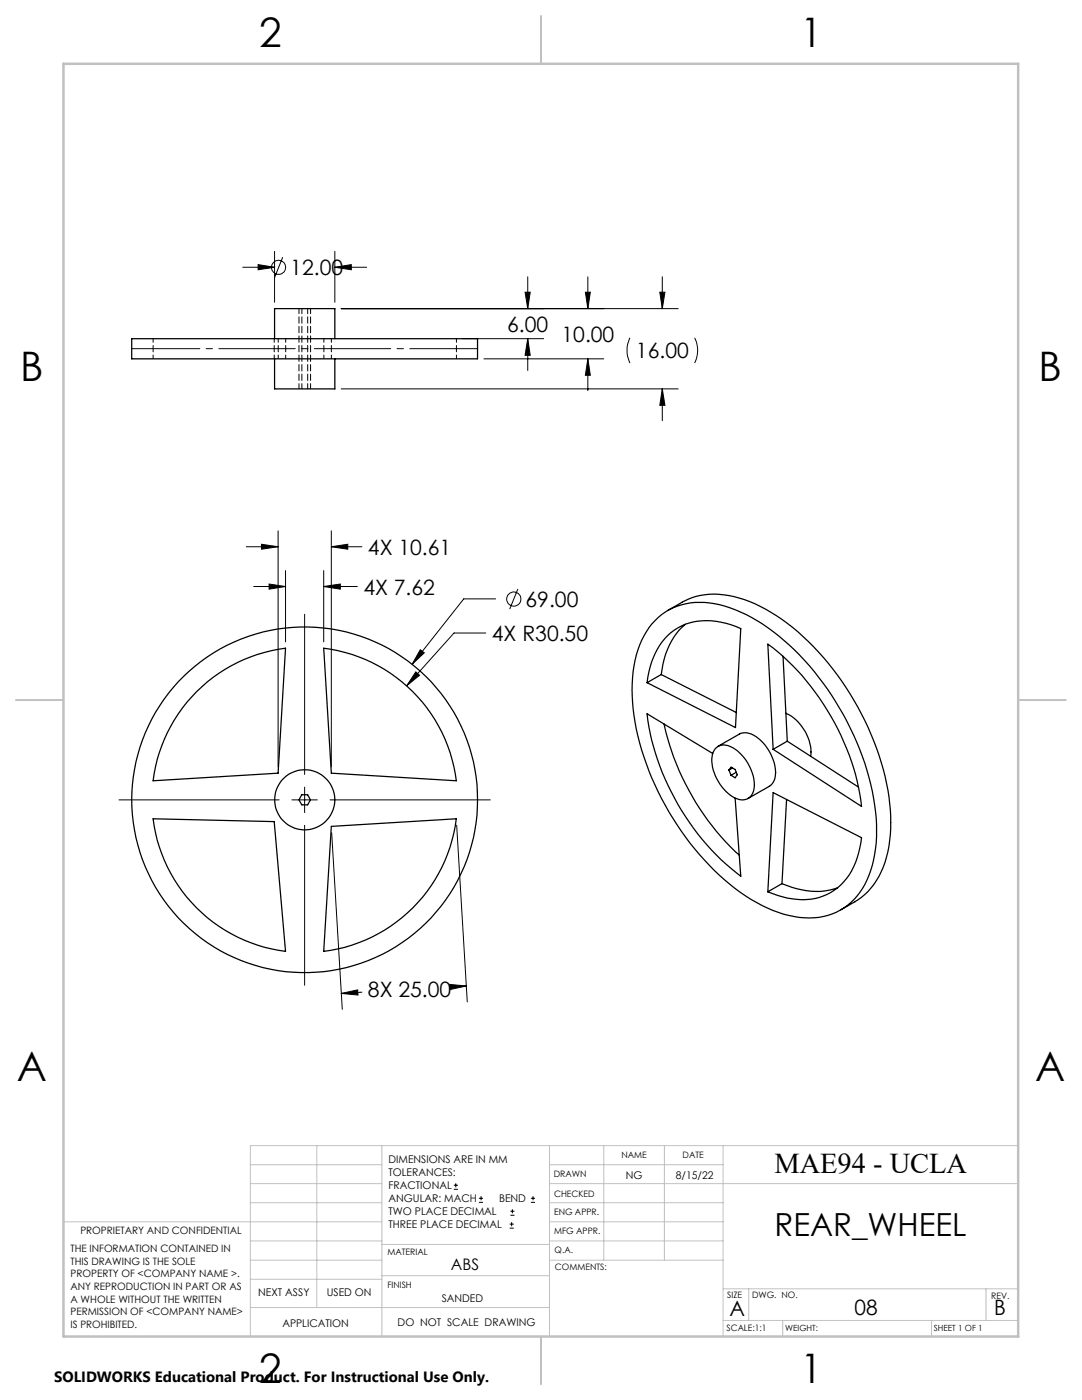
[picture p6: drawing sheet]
<svg xmlns="http://www.w3.org/2000/svg" width="216mm" height="279mm" viewBox="0 0 216 279" stroke-linecap="round" stroke-linejoin="round" font-family="sans-serif">
<g fill="none" stroke="#000" stroke-width=".2">
<path d="M48.4 53.3h6.4M51.5 52.8l3.3 .5-3.3 .5zM54.8 50.2v10.1M56.4 51.3l-1.6 4.1M66.8 53.3l3.3-.5v1zM66.8 50.2v10.1M66.8 53.3h6.4M104.8 58.3h1l-.5 3.3zM105.3 55.2v6.4M116.8 58.3h1l-.5 3.3zM117.3 55.2v6.4M131.7 58.3h1l-.5 3.3z"/>
<path d="M132.2 55.2v6.4M68.1 61.6h67.2M68.1 77.6h67.2M92.3 67.6h16.2M96.6 71.6h23.9M105.3 67.6l.5 3.3h-1zM105.3 67.6v6.3M117.3 71.6l.5 3.3h-1zM117.3 71.6v6.4M125.7 67.4a5.9 5.9 0 0 0 0 5.1M132.2 77.6l.5 3.3h-1zM132.2 77.6v6.4"/>
<path d="M138.6 67.4a5.6 5.6 0 0 1 0 5.1M49.1 109.1h6.4M50.6 117.1h6.4M52.2 108.6l3.3 .5-3.3 .5zM53.7 116.6l3.3 .5-3.3 .5zM55.5 105.9v47.1M57 113.9v14.2M64.6 117.1l3.3-.5v1zM64.6 113.9v14.2M64.6 117.1h6.7M66.1 109.1l3.3-.5v1zM66.1 105.9v47.1"/>
<path d="M66.1 109.1h6.1M98.9 119.5h-6.4l-10.3 13.1M103.3 117.5l-1.6 4.1M60.8 122.6v32M83 134.1l.7 .7-2.6 2.1zM83.9 129.7l.8 .6-2.5 2.3zM96.9 126.3h-6.3l-9.5 10.6M23.7 159.6h32M58.2 159.6h5.1M60.8 157.1v5.1M65.9 159.6h31.9M60.8 164.7v31.9"/>
<path d="M66.2 166.2l2.1 35.2M91.1 164.7l2.1 35.3M68.1 198.3l3.3-.7v1zM72.2 198l-4.1 .3M89.7 196.5l3.4 .3-3.3 .7zM93.1 196.8l-1.9 .1M90.6 237.3h.8M90.6 236.5h.8M90.9 236.1v.9M95.6 240h.8M95.6 239.1h.8M96 238.7v.8"/>
<path d="M105.9 240h.9M105.9 239.1h.9M106.4 238.7v.8M101.7 245.1h.8M101.7 244.3h.8M101.8 242.5h.9M101.8 241.7h.9M102.1 243.9v.8M102.2 241.3v.8"/>
<circle cx="55.6" cy="53.3" r="1.41"/>
<circle cx="102.5" cy="119.6" r="1.41"/>
</g>
<path d="M26.3 69.6h69" fill="none" stroke="#000" stroke-width=".2" stroke-dasharray="15.2 1.3 1.3 1.3" stroke-dashoffset="1.7"/>
<g fill="none" stroke="#c0c0c0" stroke-width=".2">
<path d="M50 232.4h26.2M50 236.2h26.2M63.2 228.6v32.3M76.2 228.6v38.1M109.6 228.6v38.1M109.6 232.4h34.7M109.6 236.2h93.6M120.5 228.6v22.9M132.6 228.6v22.9M144.3 228.6v38.1M203.2 228.6h-153.2v38.1M12.7 243.8h63.5"/>
<path d="M50 251.5h26.2M50 240h26.2M50 247.7h26.2M50 255.3h26.2M76.2 254.6h33.4M76.2 248.4h33.4M109.6 251.5h34.7M109.6 243.8h34.7M109.6 240h34.7M109.6 247.7h34.7M144.3 257.2h58.9M149.4 257.2v6.3"/>
<path d="M196.7 257.2v6.3M50 260.9h59.6M144.3 263.5h58.9M156.2 263.5v3.2M185.9 263.5v3.2"/>
</g>
<path d="M108 3.2v9.5M3.1 139.7h9.6M203.2 139.7h9.5M108 266.7v9.6" fill="none" stroke="#c0c0c0" stroke-width=".25"/>
<path d="M12.7 12.7h190.5v254h-190.5z" fill="none" stroke="#c0c0c0" stroke-width=".5"/>
<path d="M83.9 129.7l-1.7 2.9 2.5-2.3zM83 134.1l-1.9 2.8 2.6-2.1zM53.7 116.6l3.3 .5-3.3 .5zM64.6 117.1l3.3-.5v1zM52.2 108.6l3.3 .5-3.3 .5zM66.1 109.1l3.3-.5v1zM89.7 196.5l3.4 .3-3.3 .7zM68.1 198.3l3.3-.7v1zM105.3 67.6l.5 3.3h-1zM104.8 58.3h1l-.5 3.3zM116.8 58.3h1l-.5 3.3zM117.3 71.6l.5 3.3h-1zM131.7 58.3h1l-.5 3.3zM132.2 77.6l.5 3.3h-1zM66.8 53.3l3.3-.5v1zM51.5 52.8l3.3 .5-3.3 .5z" fill="#000"/>
<g fill="none" stroke="#000" stroke-width=".25">
<path d="M26.3 67.6h69v4h-69zM54.8 67.6v-6h12v6M54.8 71.6v6h12v-6M39.2 138a30.4 30.4 0 0 1 17.8-8.6l-1.5 24.9-24.9 1.5a30.4 30.4 0 0 1 8.6-17.8zM64.6 129.4a30.4 30.4 0 0 1 26.5 26.4l-25-1.5zM131.3 123.3a13.4 13.4 0 0 1 12.3-2.6 33.8 33.8 0 0 1 14.9 8.9 56.2 56.2 0 0 1 16.3 33.6 23 23 0 0 1-3.2 14.9 12.5 12.5 0 0 1-13.1 4.8 31.2 31.2 0 0 1-14.9-8.2 56.1 56.1 0 0 1-17.3-33.2 24.3 24.3 0 0 1 2.7-15.4l1-1.5zM131.9 134.6l-2.8 1.6M131.9 134.6l15 7.6M133.3 121.8l2.8-1.6a14.7 14.7 0 0 1 12.4-.5 40.3 40.3 0 0 1 17.7 13.8 55.2 55.2 0 0 1 11.5 28.1 23.4 23.4 0 0 1-2.8 14.1l-1.1 1.5-1.2 1.3a21.8 21.8 0 0 1-4.8 3.1M133.3 126.8a11.8 11.8 0 0 1 11.6-2.4l2.9 1-1 19.8-17.7-9a15.7 15.7 0 0 1 4.2-9.4zM136.7 124.6a14.9 14.9 0 0 0-4.8 10M153.2 128.6a49.1 49.1 0 0 1 18.7 32.3l-17.6-11.4z"/>
<path d="M156.2 131l.9 16.9M60.2 158.6h1.2l.5 1-.5 1h-1.2l-.5-1zM132.5 144.5a50.3 50.3 0 0 0 15 26.2M142.2 150.4l-13.1-7.9a49.1 49.1 0 0 0 18.7 32.4l-1.1-15.6M142.7 149.4a2.59 2.59 0 0 1 3.5-.2 9 9 0 0 1 4.2 8.4 2.42 2.42 0 0 1-3.8 1.6 8.9 8.9 0 0 1-4.4-8.7zM143.3 148.9l4.2-2.4a3.4 3.4 0 0 1 3.8 .9 9 9 0 0 1 3.4 7.8l-.5 1.1-.6 .5-4.3 2.5M145.5 153.7l.4-.6 .8 .5 .4 1-.4 .6-.8-.5M145.5 153.7l.4 1M146.2 153.3l-.7 .4M146.9 154.1l-1 .6M154.3 158.2l17.6 9a14.3 14.3 0 0 1-5.4 10.5 11.9 11.9 0 0 1-10.3 1.3l-3-1zM156.8 142.3a8.9 8.9 0 0 1 4.9 8.6"/>
<path d="M157 159.6l-1 16.8M157.1 147.9l-2.8 1.6M157.1 147.9l14.2 9.2M30.6 163.4l24.1 .6 2.3 25.9a30.4 30.4 0 0 1-26.4-26.5zM66.1 164.9l25-1.5a30.4 30.4 0 0 1-26.5 26.5zM156 176.4a15 15 0 0 0 11.1 .8M156 176.4l-2.8 1.6"/>
<circle cx="60.8" cy="159.6" r="34.5"/>
<circle cx="60.8" cy="159.6" r="6"/>
</g>
<path d="M30.6 71.6v-4M54.7 71.6v-4M55.5 71.6v-4M57 71.6v-4M64.6 71.6v-4M66.1 71.6v-4M91.1 71.6v-4" fill="none" stroke="#000" stroke-width=".2" stroke-dasharray="1.3 .6" stroke-dashoffset=".5"/>
<path d="M59.7 77.6v-16M60.2 77.6v-16M61.4 77.6v-16M62 77.6v-16" fill="none" stroke="#000" stroke-width=".2" stroke-dasharray="1.3 .6" stroke-dashoffset=".3"/>
<g font-size="8.1">
<text x="51.7" y="9.3">2</text>
<text x="159.7" y="9.3">1</text>
<text x="4" y="76">B</text>
<text x="207.2" y="76">B</text>
<text x="3.3" y="215.7">A</text>
<text x="206.5" y="215.7">A</text>
<text x="51.7" y="276">2</text>
<text x="159.7" y="276">1</text>
</g>
<text font-size="6.3" x="154.5" y="246.6">REAR_WHEEL</text>
<text font-size="5.7" x="154.5" y="234.1">MAE94 - UCLA</text>
<g font-size="4.2">
<text x="57.9" y="54.9">12.00</text>
<text x="101.2" y="66.2">6.00</text>
<text x="112" y="68.2">10.00</text>
<text x="126.9" y="71.5">16.00</text>
<text x="73.4" y="110.7">4X 10.61</text>
<text x="72.5" y="118.7">4X 7.62</text>
<text x="104.9" y="121.1">69.00</text>
<text x="98.1" y="127.9">4X R30.50</text>
<text x="73.4" y="199">8X 25.00</text>
<text x="145.6" y="262.7">A</text>
<text x="170.5" y="262.4">08</text>
<text x="198.4" y="262.4">B</text>
</g>
<text font-size="3.2" x="90" y="253.5">ABS</text>
<text font-size="3" x="10.8" y="275.7">SOLIDWORKS Educational Product. For Instructional Use Only.</text>
<g font-size="2.1">
<text x="77.5" y="232.2">DIMENSIONS ARE IN MM</text>
<text x="77.5" y="234.7">TOLERANCES:</text>
<text x="77.5" y="237.3">FRACTIONAL</text>
<text x="77.5" y="239.9">ANGULAR: MACH</text>
<text x="99.6" y="239.9">BEND</text>
<text x="124.8" y="235.2">NG</text>
<text x="134.9" y="235.2">8/15/22</text>
<text x="77.5" y="242.5">TWO PLACE DECIMAL</text>
<text x="77.5" y="245.1">THREE PLACE DECIMAL</text>
<text x="51.5" y="258.7">NEXT ASSY</text>
<text x="65.2" y="258.6">USED ON</text>
<text x="88.1" y="259.8">SANDED</text>
<text x="56.3" y="264.8">APPLICATION</text>
<text x="79.3" y="264.6">DO NOT SCALE DRAWING</text>
</g>
<g font-size="2">
<text x="14.1" y="249.9">THE INFORMATION CONTAINED IN</text>
<text x="16" y="246.3">PROPRIETARY AND CONFIDENTIAL</text>
<text x="14.1" y="252.4">THIS DRAWING IS THE SOLE</text>
<text x="14.1" y="254.9">PROPERTY OF &lt;COMPANY NAME &gt;.</text>
<text x="14.1" y="257.4">ANY REPRODUCTION IN PART OR AS</text>
<text x="14.1" y="260">A WHOLE WITHOUT THE WRITTEN</text>
<text x="14.1" y="262.5">PERMISSION OF &lt;COMPANY NAME&gt;</text>
<text x="14.1" y="265">IS PROHIBITED.</text>
</g>
<g font-size="1.8">
<text x="124" y="231.1">NAME</text>
<text x="136.2" y="231.1">DATE</text>
<text x="110.5" y="234.8">DRAWN</text>
<text x="110.5" y="238.9">CHECKED</text>
<text x="110.6" y="242.5">ENG APPR.</text>
<text x="77.3" y="250.5">MATERIAL</text>
<text x="110.6" y="246.3">MFG APPR.</text>
<text x="110.7" y="250">Q.A.</text>
<text x="77.3" y="257">FINISH</text>
<text x="110.7" y="253.5">COMMENTS:</text>
<text x="145.1" y="259">SIZE</text>
<text x="150.1" y="259.1">DWG. NO.</text>
<text x="197.8" y="259.2">REV.</text>
<text x="145" y="265.7">SCALE:1:1</text>
</g>
<g font-size="1.7">
<text x="156.7" y="265.7">WEIGHT:</text>
<text x="186.3" y="265.7">SHEET 1 OF 1</text>
</g>
</svg>
